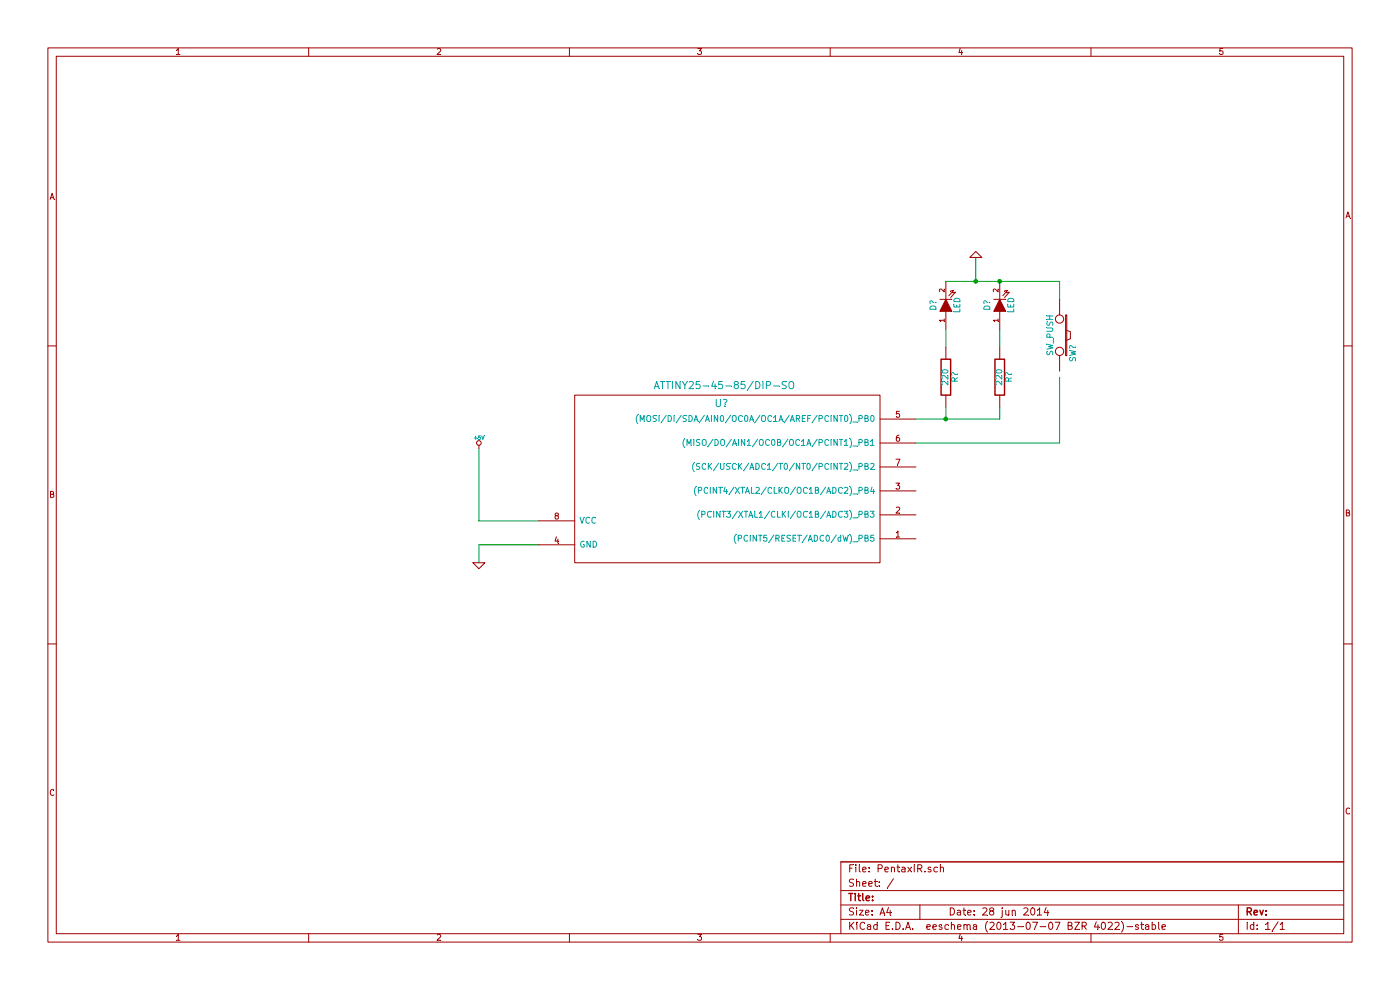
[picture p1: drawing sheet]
EESchema Schematic File Version 2  date Sun 29 Jun 2014 05:42:30 PM EDT
LIBS:power
LIBS:device
LIBS:transistors
LIBS:conn
LIBS:linear
LIBS:regul
LIBS:74xx
LIBS:cmos4000
LIBS:adc-dac
LIBS:memory
LIBS:xilinx
LIBS:special
LIBS:microcontrollers
LIBS:dsp
LIBS:microchip
LIBS:analog_switches
LIBS:motorola
LIBS:texas
LIBS:intel
LIBS:audio
LIBS:interface
LIBS:digital-audio
LIBS:philips
LIBS:display
LIBS:cypress
LIBS:siliconi
LIBS:opto
LIBS:atmel
LIBS:contrib
LIBS:valves
LIBS:attinyx4
LIBS:attiny
LIBS:PentaxIR-cache
EELAYER 25  0
EELAYER END
$Descr A4 11700 8267
encoding utf-8
Sheet 1 1
Title ""
Date "28 jun 2014"
Rev ""
Comp ""
Comment1 ""
Comment2 ""
Comment3 ""
Comment4 ""
$EndDescr
Connection ~ 8350 2350
Wire Wire Line
	8850 2350 8850 2500
Wire Wire Line
	7900 2350 8850 2350
Connection ~ 8150 2350
Wire Wire Line
	7900 2900 7900 2750
Wire Wire Line
	7650 3500 8350 3500
Wire Wire Line
	4000 3750 4000 4350
Wire Wire Line
	4000 4350 4500 4350
Wire Wire Line
	4500 4550 4000 4550
Wire Wire Line
	4000 4550 4000 4700
Wire Wire Line
	7900 3400 7900 3500
Connection ~ 7900 3500
Wire Wire Line
	8350 3500 8350 3400
Wire Wire Line
	8350 2900 8350 2750
Wire Wire Line
	8150 2350 8150 2150
Wire Wire Line
	8850 3150 8850 3700
Wire Wire Line
	8850 3700 7650 3700
$Comp
L SW_PUSH SW?
U 1 1
P 8850 2800
F 0 "SW?" H 9000 2910 50  0000 C CNN
F 1 "SW_PUSH" H 8850 2720 50  0000 C CNN
	1    8850 2800
	0    1    1    0   
$EndComp
$Comp
L LED D?
U 1 1
P 8350 2550
F 0 "D?" H 8350 2650 50  0000 C CNN
F 1 "LED" H 8350 2450 50  0000 C CNN
	1    8350 2550
	0    -1   -1   0   
$EndComp
$Comp
L GND #PWR?
U 1 1
P 8150 2150
F 0 "#PWR?" H 8150 2150 30  0001 C CNN
F 1 "GND" H 8150 2080 30  0001 C CNN
	1    8150 2150
	-1   0    0    1   
$EndComp
$Comp
L LED D?
U 1 1
P 7900 2550
F 0 "D?" H 7900 2650 50  0000 C CNN
F 1 "LED" H 7900 2450 50  0000 C CNN
	1    7900 2550
	0    -1   -1   0   
$EndComp
$Comp
L R R?
U 1 1
P 8350 3150
F 0 "R?" V 8430 3150 50  0000 C CNN
F 1 "220" V 8350 3150 50  0000 C CNN
	1    8350 3150
	1    0    0    -1  
$EndComp
$Comp
L R R?
U 1 1
P 7900 3150
F 0 "R?" V 7980 3150 50  0000 C CNN
F 1 "220" V 7900 3150 50  0000 C CNN
	1    7900 3150
	1    0    0    -1  
$EndComp
$Comp
L GND #PWR?
U 1 1
P 4000 4700
F 0 "#PWR?" H 4000 4700 30  0001 C CNN
F 1 "GND" H 4000 4630 30  0001 C CNN
	1    4000 4700
	1    0    0    -1  
$EndComp
$Comp
L +5V #PWR?
U 1 1
P 4000 3750
F 0 "#PWR?" H 4000 3840 20  0001 C CNN
F 1 "+5V" H 4000 3840 30  0000 C CNN
	1    4000 3750
	1    0    0    -1  
$EndComp
$Comp
L ATTINY25-45-85/DIP-SO ~U?
U 1 1
P 6050 4000
F 0 " U?" H 6025 4625 60  0000 C CNN
F 1 "ATTINY25-45-85/DIP-SO" H 6050 4775 60  0000 C CNN
	1    6050 4000
	1    0    0    -1  
$EndComp
$EndSCHEMATC
